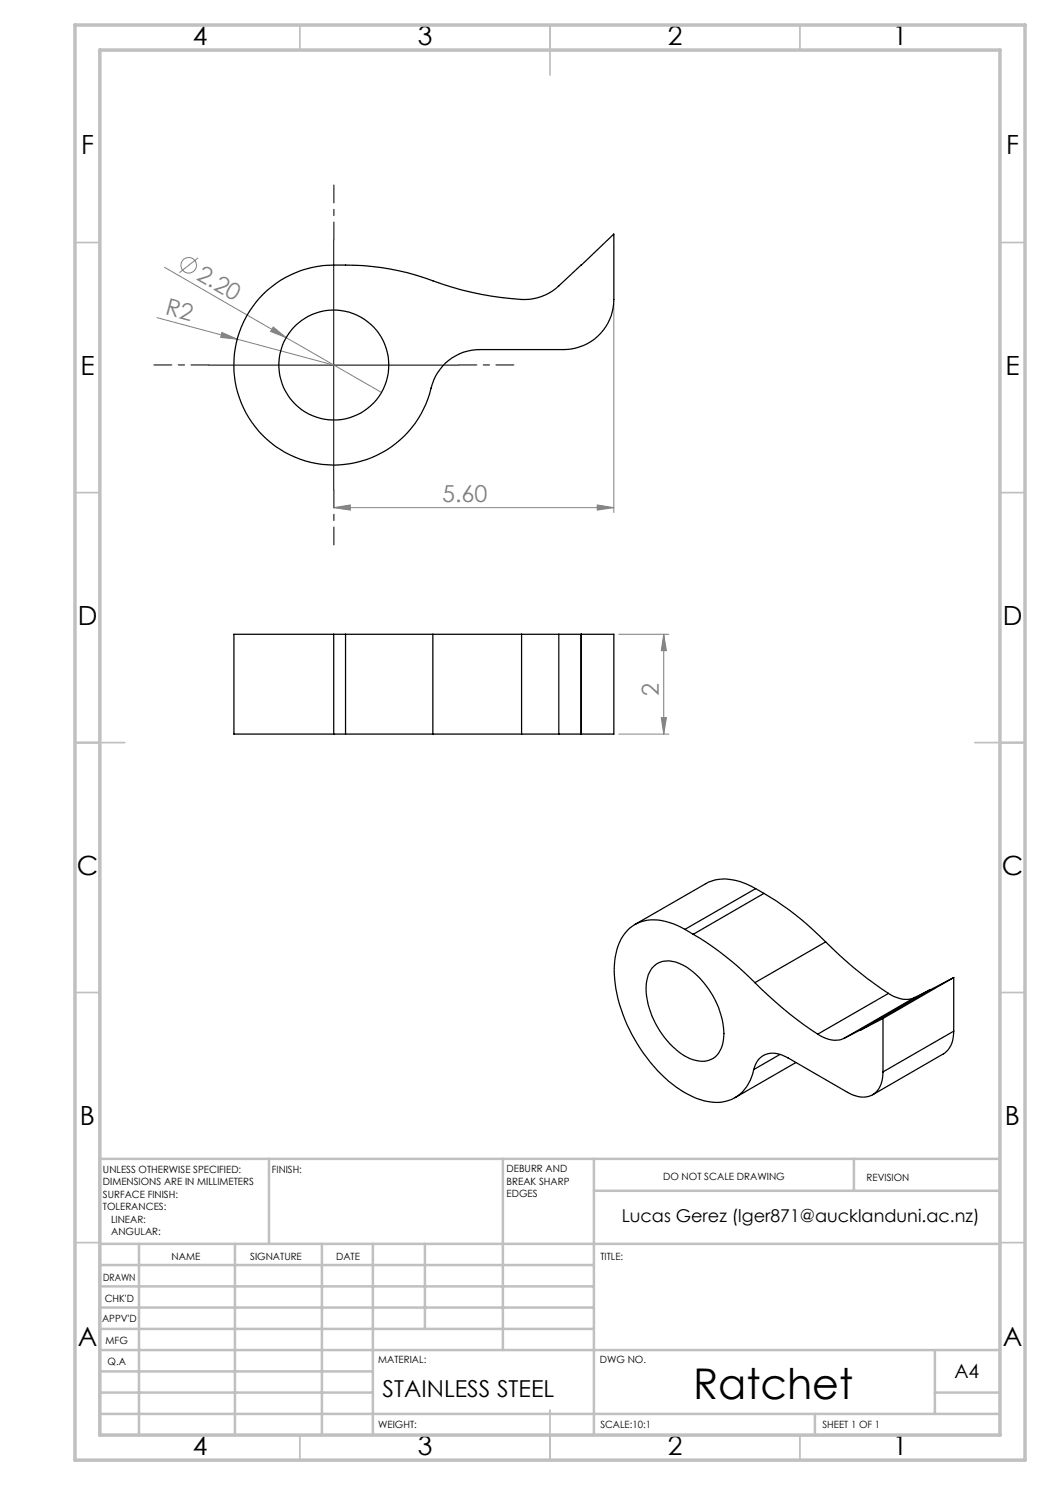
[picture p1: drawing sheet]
<svg xmlns="http://www.w3.org/2000/svg" width="210mm" height="297mm" viewBox="0 0 210 297" stroke-linecap="round" stroke-linejoin="round" font-family="sans-serif">
<g fill="none" stroke="#808080" stroke-width=".2">
<path d="M32.9 53.4l24.3 14.1M39.6 51.6l-3.7 2.9M31.4 63.5l16 4.3M44.4 66.5l3 1.3-3.3-.3zM47.4 67.8l19.3 5.2M54.6 65.4l2.6 2.1-3.1-1.2zM57.2 67.5l19.1 11M122.8 60.9v41.6M66.7 101.5l3.4-.5v1zM66.7 101.5h56.1M119.5 101l3.3 .5-3.3 .5zM123.8 126.9h10"/>
<path d="M132.8 126.9l.5 3.2h-1zM132.8 126.9v19.9M123.8 146.8h10M132.3 143.5h1l-.5 3.3z"/>
<circle cx="37.7" cy="53.1" r="1.56"/>
</g>
<path d="M66.8 48v-11M41.8 73h-11M91.8 73h11M66.8 98v11" fill="none" stroke="#000" stroke-width=".2" stroke-dasharray="15.2 1.3 1.3 1.3" stroke-dashoffset="11.6"/>
<path d="M66.7 48v50M41.8 73h50" fill="none" stroke="#000" stroke-width=".2"/>
<g fill="none" stroke="#c0c0c0" stroke-width=".35">
<path d="M60 5v5M110 5v10M160 5v5M15 48.5h5M200 48.5h5M15 98.5h5M200 98.5h5M15 148.5h10M195 148.5h10M15 198.5h5M200 198.5h5M15 248.5h5"/>
<path d="M200 248.5h5M60 287v5M110 282v10M160 287v5"/>
</g>
<g fill="none" stroke="#c0c0c0" stroke-width=".5">
<path d="M53.8 231.8v17M100.6 231.8v38.2M118.8 231.8v55.2M118.8 238.2h81.2M170.8 231.8v6.4M200 231.8h-180v55.2M20 248.8h180M20 257.3h98.8M20 253h98.8M27.8 248.8v38.2M47 248.8v38.2M64.4 248.8v38.2"/>
<path d="M74.6 248.8v38.2M85 248.8v17M20 265.8h98.8M20 261.5h98.8M20 278.5h54.6M20 274.3h54.6M20 270h180M187 278.5h13M187 270v12.8M20 282.8h180M163 282.8v4.2"/>
</g>
<path d="M15 5h190v287h-190zM20 10h180v277h-180z" fill="none" stroke="#c0c0c0" stroke-width=".7"/>
<g fill="#808080">
<path d="M54.6 65.4l2.6 2.1-3.1-1.2z"/>
<path d="M44.4 66.5l3 1.3-3.3-.3z"/>
<path d="M66.7 101.5l3.4-.5v1zM119.5 101l3.3 .5-3.3 .5z"/>
<path d="M132.8 126.9l.5 3.2h-1zM132.3 143.5h1l-.5 3.3z"/>
</g>
<g fill="none" stroke="#000" stroke-width=".25">
<path d="M52.6 58.8a20.7 20.7 0 0 1 16.5-5.8 51.3 51.3 0 0 1 19.4 3.8 56.6 56.6 0 0 0 17.4 3.1 10.3 10.3 0 0 0 5.9-2.7l11-10.4v13.1a10 10 0 0 1-10.1 10h-16.7a10.2 10.2 0 0 0-10.1 8.8 20 20 0 0 1-29.4 11.5 20 20 0 0 1-3.9-31.4zM66.7 126.9h-19.9v19.9h19.9M66.7 126.9h2.4M66.7 126.9v19.9M69.1 126.9h17.5M69.1 126.9v19.9M86.6 126.9h17.7M86.6 126.9v19.9M104.3 126.9h7.5M104.3 126.9v19.9M111.8 126.9h11v19.9h-11M111.8 126.9v19.9"/>
<path d="M116.2 126.9v19.9M116.3 126.9v19.9M66.7 146.8h2.4M69.1 146.8h17.5M86.6 146.8h17.7M104.3 146.8h7.5M151.1 177.7a10.8 10.8 0 0 0-9.4-1.3l-14.7 8.5M151.1 177.7l-14.1 8.2M151.1 177.7l1.7 1M152.8 178.7a59.1 59.1 0 0 1 12.3 9.7M152.8 178.7l-14.2 8.2M130.4 193.6a4.6 4.6 0 0 1 5.8-.7 16.4 16.4 0 0 1 8.5 15.1 4.3 4.3 0 0 1-4.4 4.3 10.2 10.2 0 0 1-6.8-4.1 16.6 16.6 0 0 1-4.2-11.5l.3-1.7z"/>
<path d="M137 185.9a10.9 10.9 0 0 0-8.8-1.5 8.2 8.2 0 0 0-5.2 7 26.4 26.4 0 0 0 4 16.5 27 27 0 0 0 12.3 11.8 8.3 8.3 0 0 0 8.7-.9 8.8 8.8 0 0 0 2.7-4.9M137 185.9l1.6 1M138.6 186.9a60.5 60.5 0 0 1 12.4 9.6M151 196.5a75.9 75.9 0 0 0 12.5 10.3M165.1 188.4a75.9 75.9 0 0 0 12.6 10.3M165.1 188.4l-14.1 8.1M177.7 198.7a5.2 5.2 0 0 0 5.3 .8M177.7 198.7l-14.2 8.1M183 199.5l-14.2 8.2M186.1 197.9l-14.2 8.2 14.2-8.2M186.1 197.9h.1M186.1 197.9l-3.1 1.6"/>
<path d="M190.7 195.5l-14.1 8.2M190.7 195.5l-4.6 2.4M190.7 195.5v10.7M150.7 213.9a3.9 3.9 0 0 1 5.8-2.9l13 7.5a4.7 4.7 0 0 0 5.6 0 5.4 5.4 0 0 0 1.5-4.1M156 210.9l-5.3 3M159.2 212.5l-12.2 7M163.5 206.8a5.3 5.3 0 0 0 5.3 .9M176.6 203.7l-7.8 4M176.6 203.7v10.7M190.7 206.2a4.9 4.9 0 0 1-2 4.6l-14.2 8.2M190.7 206.2l-14.1 8.2"/>
<circle cx="66.8" cy="73" r="11"/>
</g>
<text font-size="8.5" x="138.6" y="279.7">Ratchet</text>
<g font-size="5.3">
<text x="38.5" y="9">4</text>
<text x="83.5" y="9">3</text>
<text x="133.6" y="9">2</text>
<text x="178.6" y="9">1</text>
<text x="16.2" y="30.8">F</text>
<text x="201.2" y="30.8">F</text>
<text x="16.1" y="75">E</text>
<text x="201.1" y="75">E</text>
<text x="15.5" y="125">D</text>
<text x="200.5" y="125">D</text>
<text x="15.4" y="175">C</text>
<text x="200.4" y="175">C</text>
<text x="16" y="225">B</text>
<text x="201" y="225">B</text>
<text x="15.5" y="269.3">A</text>
<text x="200.5" y="269.3">A</text>
<text x="38.5" y="291">4</text>
<text x="83.5" y="291">3</text>
<text x="133.6" y="291">2</text>
<text x="178.6" y="291">1</text>
</g>
<g font-size="4.7" fill="#808080">
<text x="39.1" y="55.8" transform="rotate(30 39.1 55.8)">2.20</text>
<text x="32.9" y="62.9" transform="rotate(15 32.9 62.9)">R2</text>
<text x="88.4" y="100.5">5.60</text>
<text x="131.8" y="139.2" transform="rotate(-90 131.8 139.2)">2</text>
</g>
<text font-size="4.7" x="76.5" y="279.5">STAINLESS STEEL</text>
<text font-size="3.9" x="190.9" y="275.5">A4</text>
<text font-size="3.5" x="124.3" y="244.5">Lucas Gerez (lger871@aucklanduni.ac.nz)</text>
<g font-size="2">
<text x="20.6" y="234.6">UNLESS OTHERWISE SPECIFIED:</text>
<text x="20.6" y="237.1">DIMENSIONS ARE IN MILLIMETERS</text>
<text x="20.6" y="239.6">SURFACE FINISH:</text>
<text x="54.4" y="234.6">FINISH:</text>
<text x="101.3" y="234.5">DEBURR AND</text>
<text x="101.3" y="237">BREAK SHARP</text>
<text x="101.3" y="239.5">EDGES</text>
<text x="132.6" y="236">DO NOT SCALE DRAWING</text>
<text x="173.3" y="236.2">REVISION</text>
<text x="20.6" y="242.1">TOLERANCES:</text>
<text x="22.2" y="244.6">LINEAR:</text>
<text x="22.2" y="247.1">ANGULAR:</text>
<text x="34.3" y="252">NAME</text>
<text x="50" y="251.9">SIGNATURE</text>
<text x="67.2" y="251.9">DATE</text>
<text x="120.1" y="251.9">TITLE:</text>
<text x="20.6" y="256.1">DRAWN</text>
<text x="20.9" y="260.3">CHK'D</text>
<text x="20.4" y="264.4">APPV'D</text>
<text x="21.1" y="268.8">MFG</text>
<text x="21.5" y="273">Q.A</text>
<text x="75.6" y="272.5">MATERIAL:</text>
<text x="120" y="272.5">DWG NO.</text>
<text x="75.6" y="285.5">WEIGHT:</text>
<text x="120.1" y="285.6">SCALE:10:1</text>
<text x="164.5" y="285.6">SHEET 1 OF 1</text>
</g>
</svg>
